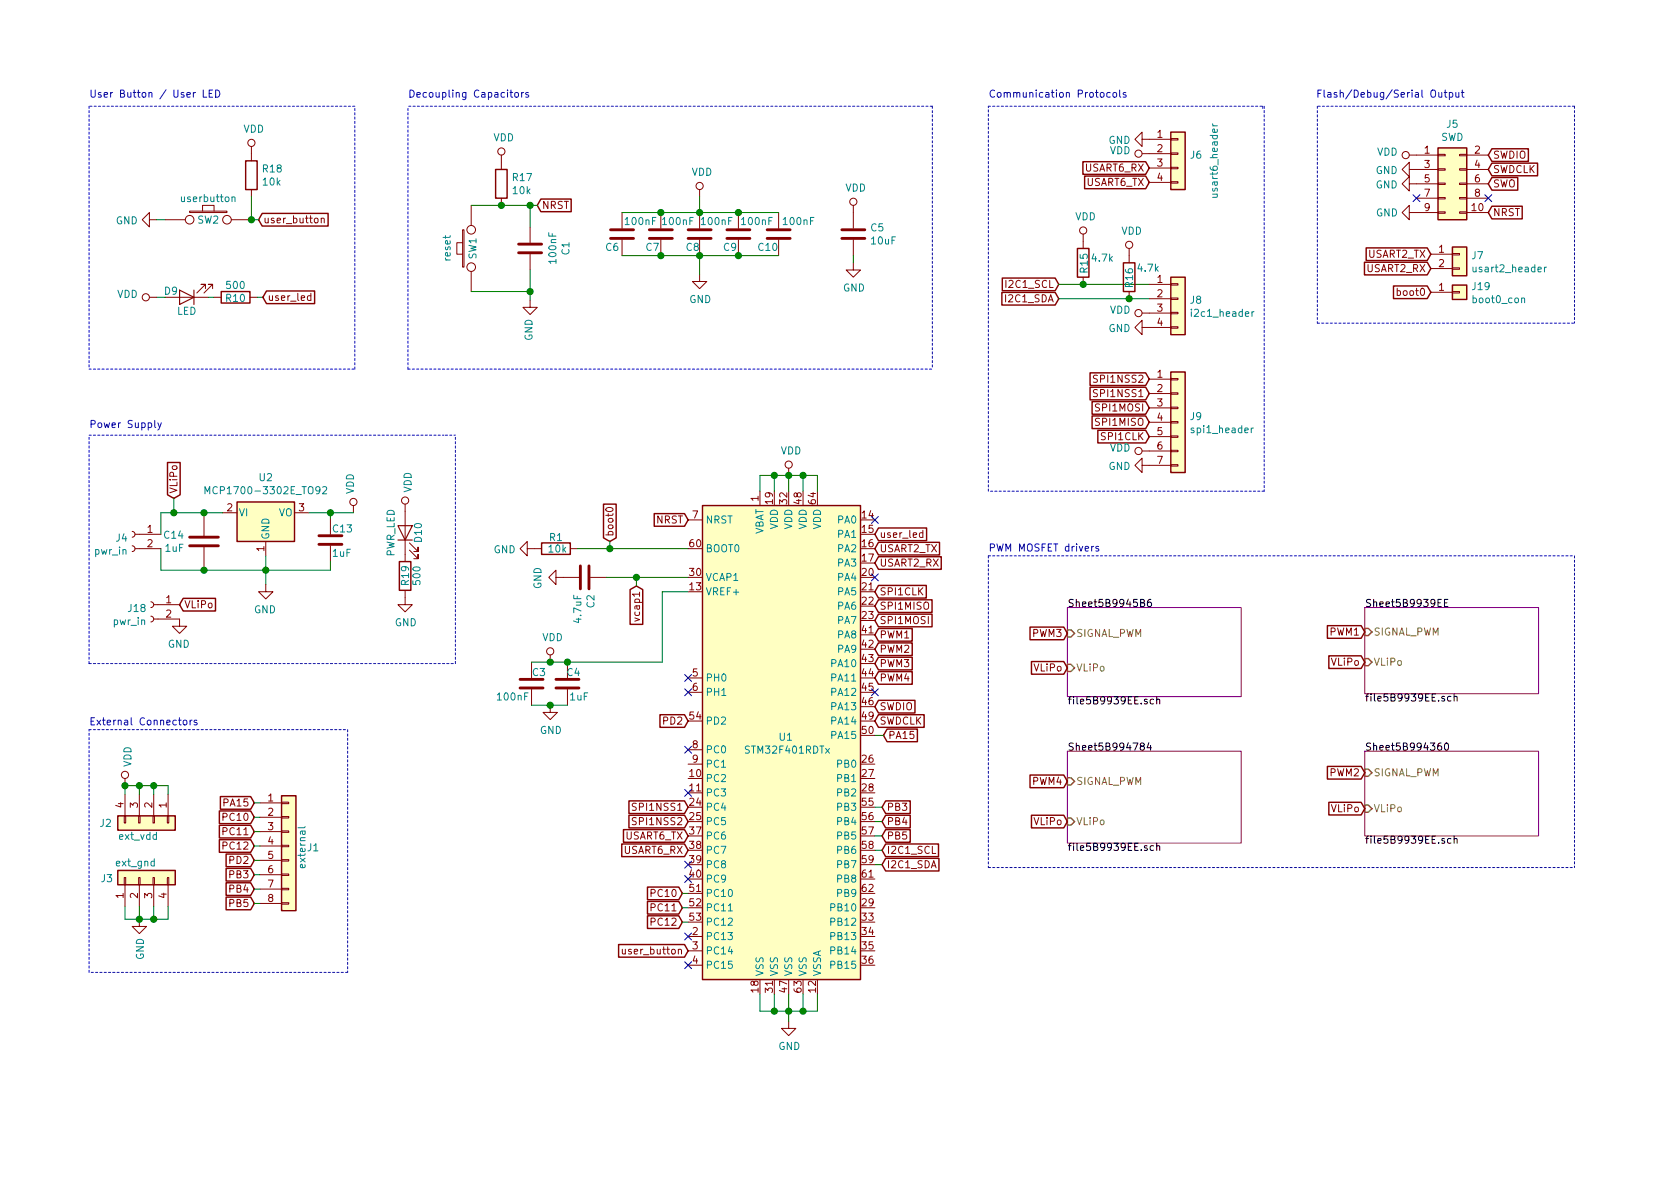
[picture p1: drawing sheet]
EESchema Schematic File Version 4
LIBS:protoboard-cache
EELAYER 26 0
EELAYER END
$Descr A4 11693 8268
encoding utf-8
Sheet 1 5
Title "Arm Cortex M4 Development Board"
Date "2018-10-19"
Rev "03"
Comp "Rafael Bachmann"
Comment1 ""
Comment2 ""
Comment3 ""
Comment4 ""
$EndDescr
$Comp
L MCU_ST_STM32F4:STM32F401RDTx U1
U 1 1
P 5490 5110
F 0 "U1" H 5470 5100 50  0000 C CNN
F 1 "STM32F401RDTx" H 5480 5010 50  0000 C CNN
F 2 "Package_QFP:LQFP-64_10x10mm_P0.5mm" H 4890 3410 50  0001 R CNN
F 3 "http://www.st.com/st-web-ui/static/active/en/resource/technical/document/datasheet/DM00102166.pdf" H 5490 5110 50  0001 C CNN
	1    5490 5110
	1    0    0    -1  
$EndComp
$Comp
L power:VDD #PWR015
U 1 1
P 4870 1360
F 0 "#PWR015" H 4870 1210 50  0001 C CNN
F 1 "VDD" H 4887 1533 50  0000 C CNN
F 2 "" H 4870 1360 50  0001 C CNN
F 3 "" H 4870 1360 50  0001 C CNN
	1    4870 1360
	1    0    0    -1  
$EndComp
$Comp
L Device:C C6
U 1 1
P 4330 1620
F 0 "C6" H 4210 1530 50  0000 L CNN
F 1 "100nF" H 4340 1710 50  0000 L CNN
F 2 "Capacitor_SMD:C_0603_1608Metric" H 4368 1470 50  0001 C CNN
F 3 "~" H 4330 1620 50  0001 C CNN
	1    4330 1620
	1    0    0    -1  
$EndComp
$Comp
L Device:C C7
U 1 1
P 4600 1620
F 0 "C7" H 4490 1530 50  0000 L CNN
F 1 "100nF" H 4600 1710 50  0000 L CNN
F 2 "Capacitor_SMD:C_0603_1608Metric" H 4638 1470 50  0001 C CNN
F 3 "~" H 4600 1620 50  0001 C CNN
	1    4600 1620
	1    0    0    -1  
$EndComp
$Comp
L Device:C C8
U 1 1
P 4870 1620
F 0 "C8" H 4770 1530 50  0000 L CNN
F 1 "100nF" H 4870 1710 50  0000 L CNN
F 2 "Capacitor_SMD:C_0603_1608Metric" H 4908 1470 50  0001 C CNN
F 3 "~" H 4870 1620 50  0001 C CNN
	1    4870 1620
	1    0    0    -1  
$EndComp
$Comp
L Device:C C9
U 1 1
P 5140 1620
F 0 "C9" H 5030 1530 50  0000 L CNN
F 1 "100nF" H 5150 1710 50  0000 L CNN
F 2 "Capacitor_SMD:C_0603_1608Metric" H 5178 1470 50  0001 C CNN
F 3 "~" H 5140 1620 50  0001 C CNN
	1    5140 1620
	1    0    0    -1  
$EndComp
$Comp
L Device:C C5
U 1 1
P 5940 1620
F 0 "C5" H 6055 1666 50  0000 L CNN
F 1 "10uF" H 6055 1575 50  0000 L CNN
F 2 "Capacitor_SMD:C_0603_1608Metric" H 5978 1470 50  0001 C CNN
F 3 "~" H 5940 1620 50  0001 C CNN
	1    5940 1620
	1    0    0    -1  
$EndComp
$Comp
L power:VDD #PWR07
U 1 1
P 5940 1470
F 0 "#PWR07" H 5940 1320 50  0001 C CNN
F 1 "VDD" H 5957 1643 50  0000 C CNN
F 2 "" H 5940 1470 50  0001 C CNN
F 3 "" H 5940 1470 50  0001 C CNN
	1    5940 1470
	1    0    0    -1  
$EndComp
$Comp
L power:GND #PWR08
U 1 1
P 5940 1820
F 0 "#PWR08" H 5940 1570 50  0001 C CNN
F 1 "GND" H 5945 1647 50  0000 C CNN
F 2 "" H 5940 1820 50  0001 C CNN
F 3 "" H 5940 1820 50  0001 C CNN
	1    5940 1820
	1    0    0    -1  
$EndComp
$Comp
L Device:C C10
U 1 1
P 5420 1620
F 0 "C10" H 5270 1530 50  0000 L CNN
F 1 "100nF" H 5440 1710 50  0000 L CNN
F 2 "Capacitor_SMD:C_0603_1608Metric" H 5458 1470 50  0001 C CNN
F 3 "~" H 5420 1620 50  0001 C CNN
	1    5420 1620
	1    0    0    -1  
$EndComp
$Comp
L Device:C C3
U 1 1
P 3700 4750
F 0 "C3" H 3700 4830 50  0000 L CNN
F 1 "100nF" H 3450 4660 50  0000 L CNN
F 2 "Capacitor_SMD:C_0603_1608Metric" H 3738 4600 50  0001 C CNN
F 3 "~" H 3700 4750 50  0001 C CNN
	1    3700 4750
	1    0    0    -1  
$EndComp
$Comp
L Device:C C4
U 1 1
P 3950 4750
F 0 "C4" H 3940 4830 50  0000 L CNN
F 1 "1uF" H 3960 4660 50  0000 L CNN
F 2 "Capacitor_SMD:C_0603_1608Metric" H 3988 4600 50  0001 C CNN
F 3 "~" H 3950 4750 50  0001 C CNN
	1    3950 4750
	1    0    0    -1  
$EndComp
$Comp
L Device:C C2
U 1 1
P 4070 4010
F 0 "C2" H 4185 4056 50  0000 L CNN
F 1 "4.7uF" H 4185 3965 50  0000 L CNN
F 2 "Capacitor_SMD:C_0805_2012Metric" H 4108 3860 50  0001 C CNN
F 3 "~" H 4070 4010 50  0001 C CNN
	1    4070 4010
	0    1    1    0   
$EndComp
$Comp
L power:GND #PWR03
U 1 1
P 3920 4010
F 0 "#PWR03" H 3920 3760 50  0001 C CNN
F 1 "GND" H 3925 3837 50  0000 C CNN
F 2 "" H 3920 4010 50  0001 C CNN
F 3 "" H 3920 4010 50  0001 C CNN
	1    3920 4010
	0    1    1    0   
$EndComp
$Comp
L power:GND #PWR01
U 1 1
P 3690 2080
F 0 "#PWR01" H 3690 1830 50  0001 C CNN
F 1 "GND" V 3695 1952 50  0000 R CNN
F 2 "" H 3690 2080 50  0001 C CNN
F 3 "" H 3690 2080 50  0001 C CNN
	1    3690 2080
	-1   0    0    -1  
$EndComp
$Comp
L Device:R R1
U 1 1
P 3870 3810
F 0 "R1" V 3790 3810 50  0000 C CNN
F 1 "10k" V 3870 3820 50  0000 C CNN
F 2 "Resistor_SMD:R_0805_2012Metric" V 3800 3810 50  0001 C CNN
F 3 "~" H 3870 3810 50  0001 C CNN
	1    3870 3810
	0    1    1    0   
$EndComp
$Comp
L power:GND #PWR06
U 1 1
P 3720 3810
F 0 "#PWR06" H 3720 3560 50  0001 C CNN
F 1 "GND" V 3725 3682 50  0000 R CNN
F 2 "" H 3720 3810 50  0001 C CNN
F 3 "" H 3720 3810 50  0001 C CNN
	1    3720 3810
	0    1    1    0   
$EndComp
Text GLabel 6090 5010 2    50   Input ~ 0
SWDCLK
Text GLabel 6090 4910 2    50   Input ~ 0
SWDIO
Text GLabel 4790 3610 0    50   Input ~ 0
NRST
Text GLabel 3740 1420 2    50   Input ~ 0
NRST
$Comp
L freetronics_schematic:SW_PUSHBUTTON SW1
U 1 1
P 3280 1720
F 0 "SW1" H 3280 1710 50  0000 C CNN
F 1 "reset" H 3280 1890 50  0000 C CNN
F 2 "Button_Switch_THT:Push_E-Switch_KS01Q01" H 3280 1720 60  0001 C CNN
F 3 "" H 3280 1720 60  0000 C CNN
	1    3280 1720
	0    -1   1    0   
$EndComp
$Comp
L Device:C C1
U 1 1
P 3690 1720
F 0 "C1" V 3438 1720 50  0000 C CNN
F 1 "100nF" V 3529 1720 50  0000 C CNN
F 2 "Capacitor_SMD:C_0603_1608Metric" H 3728 1570 50  0001 C CNN
F 3 "~" H 3690 1720 50  0001 C CNN
	1    3690 1720
	-1   0    0    -1  
$EndComp
$Comp
L Connector_Generic:Conn_01x02 J7
U 1 1
P 10160 1760
F 0 "J7" H 10239 1752 50  0000 L CNN
F 1 "usart2_header" H 10239 1661 50  0000 L CNN
F 2 "Connector_PinHeader_2.54mm:PinHeader_1x02_P2.54mm_Vertical" H 10160 1760 50  0001 C CNN
F 3 "~" H 10160 1760 50  0001 C CNN
	1    10160 1760
	1    0    0    -1  
$EndComp
Text GLabel 6090 3910 2    50   Input ~ 0
USART2_RX
Text GLabel 6090 3810 2    50   Input ~ 0
USART2_TX
Text GLabel 9960 1860 0    50   Input ~ 0
USART2_RX
Text GLabel 9960 1760 0    50   Input ~ 0
USART2_TX
Text GLabel 6090 4110 2    50   Input ~ 0
SPI1CLK
Text GLabel 6090 4210 2    50   Input ~ 0
SPI1MISO
Text GLabel 6090 4310 2    50   Input ~ 0
SPI1MOSI
Text GLabel 4790 5710 0    50   Input ~ 0
SPI1NSS2
Text GLabel 4790 5610 0    50   Input ~ 0
SPI1NSS1
Text GLabel 8000 2730 0    50   Input ~ 0
SPI1NSS1
Text GLabel 8000 3030 0    50   Input ~ 0
SPI1CLK
Text GLabel 8000 2930 0    50   Input ~ 0
SPI1MISO
Text GLabel 8000 2830 0    50   Input ~ 0
SPI1MOSI
Text GLabel 8000 2630 0    50   Input ~ 0
SPI1NSS2
Text GLabel 4790 5910 0    50   Input ~ 0
USART6_RX
Text GLabel 4790 5810 0    50   Input ~ 0
USART6_TX
Text GLabel 8000 1260 0    50   Input ~ 0
USART6_TX
Text GLabel 8000 1160 0    50   Input ~ 0
USART6_RX
$Sheet
S 9500 4220 1210 600 
U 5B9939EF
F0 "Sheet5B9939EE" 50
F1 "file5B9939EE.sch" 50
F2 "SIGNAL_PWM" I L 9500 4390 50 
F3 "VLiPo" I L 9500 4600 50 
$EndSheet
$Sheet
S 9500 5220 1210 590 
U 5B994361
F0 "Sheet5B994360" 50
F1 "file5B9939EE.sch" 50
F2 "SIGNAL_PWM" I L 9500 5370 50 
F3 "VLiPo" I L 9500 5620 50 
$EndSheet
$Sheet
S 7430 4220 1210 620 
U 5B9945B7
F0 "Sheet5B9945B6" 50
F1 "file5B9939EE.sch" 50
F2 "SIGNAL_PWM" I L 7430 4400 50 
F3 "VLiPo" I L 7430 4640 50 
$EndSheet
$Sheet
S 7430 5220 1210 640 
U 5B994785
F0 "Sheet5B994784" 50
F1 "file5B9939EE.sch" 50
F2 "SIGNAL_PWM" I L 7430 5430 50 
F3 "VLiPo" I L 7430 5710 50 
$EndSheet
Text GLabel 9500 4600 0    50   Input ~ 0
VLiPo
Text GLabel 9500 5620 0    50   Input ~ 0
VLiPo
Text GLabel 7430 4640 0    50   Input ~ 0
VLiPo
Text GLabel 7430 5710 0    50   Input ~ 0
VLiPo
Text GLabel 6090 4410 2    50   Input ~ 0
PWM1
Text GLabel 6090 4510 2    50   Input ~ 0
PWM2
Text GLabel 6090 4610 2    50   Input ~ 0
PWM3
Text GLabel 6090 4710 2    50   Input ~ 0
PWM4
Text GLabel 9500 4390 0    50   Input ~ 0
PWM1
Text GLabel 9500 5370 0    50   Input ~ 0
PWM2
Text GLabel 7430 4400 0    50   Input ~ 0
PWM3
Text GLabel 7430 5430 0    50   Input ~ 0
PWM4
Text GLabel 6140 6010 2    50   Input ~ 0
I2C1_SDA
Text GLabel 6140 5910 2    50   Input ~ 0
I2C1_SCL
$Comp
L power:VDD #PWR09
U 1 1
P 870 5460
F 0 "#PWR09" H 870 5310 50  0001 C CNN
F 1 "VDD" V 888 5587 50  0000 L CNN
F 2 "" H 870 5460 50  0001 C CNN
F 3 "" H 870 5460 50  0001 C CNN
	1    870  5460
	1    0    0    -1  
$EndComp
$Comp
L Connector_Generic:Conn_01x04 J2
U 1 1
P 1070 5720
F 0 "J2" V 1070 5340 50  0000 L CNN
F 1 "ext_vdd" V 1160 5470 50  0000 L CNN
F 2 "Connector_PinHeader_2.54mm:PinHeader_2x02_P2.54mm_Vertical" H 1070 5720 50  0001 C CNN
F 3 "~" H 1070 5720 50  0001 C CNN
	1    1070 5720
	0    1    1    0   
$EndComp
$Comp
L Connector_Generic:Conn_01x04 J3
U 1 1
P 970 6100
F 0 "J3" V 960 6280 50  0000 L CNN
F 1 "ext_gnd" V 1070 5980 50  0000 L CNN
F 2 "Connector_PinHeader_2.54mm:PinHeader_2x02_P2.54mm_Vertical" H 970 6100 50  0001 C CNN
F 3 "~" H 970 6100 50  0001 C CNN
	1    970  6100
	0    -1   -1   0   
$EndComp
$Comp
L Connector_Generic:Conn_01x08 J1
U 1 1
P 2010 5880
F 0 "J1" H 2180 5870 50  0000 C CNN
F 1 "external" V 2100 5870 50  0000 C CNN
F 2 "Connector_PinHeader_2.54mm:PinHeader_1x08_P2.54mm_Vertical" H 2010 5880 50  0001 C CNN
F 3 "~" H 2010 5880 50  0001 C CNN
	1    2010 5880
	1    0    0    -1  
$EndComp
$Comp
L power:GND #PWR0101
U 1 1
P 970 6390
F 0 "#PWR0101" H 970 6140 50  0001 C CNN
F 1 "GND" V 975 6262 50  0000 R CNN
F 2 "" H 970 6390 50  0001 C CNN
F 3 "" H 970 6390 50  0001 C CNN
	1    970  6390
	1    0    0    -1  
$EndComp
$Comp
L power:GND #PWR017
U 1 1
P 4870 1900
F 0 "#PWR017" H 4870 1650 50  0001 C CNN
F 1 "GND" H 4875 1727 50  0000 C CNN
F 2 "" H 4870 1900 50  0001 C CNN
F 3 "" H 4870 1900 50  0001 C CNN
	1    4870 1900
	1    0    0    -1  
$EndComp
Wire Wire Line
	6090 5910 6140 5910
Wire Wire Line
	6090 6010 6140 6010
Text GLabel 7370 1970 0    50   Input ~ 0
I2C1_SCL
Text GLabel 7370 2070 0    50   Input ~ 0
I2C1_SDA
Wire Wire Line
	5940 1820 5940 1770
NoConn ~ 6090 4810
NoConn ~ 6090 4010
NoConn ~ 6090 3610
NoConn ~ 4790 4810
NoConn ~ 4790 5510
NoConn ~ 4790 4710
NoConn ~ 4790 5210
Text GLabel 6090 3710 2    50   Input ~ 0
user_led
$Comp
L Device:R R10
U 1 1
P 1640 2060
F 0 "R10" V 1630 2060 50  0000 C CNN
F 1 "500" V 1720 2060 50  0000 C CNN
F 2 "Resistor_SMD:R_0805_2012Metric" V 1570 2060 50  0001 C CNN
F 3 "~" H 1640 2060 50  0001 C CNN
	1    1640 2060
	0    -1   -1   0   
$EndComp
$Comp
L Device:LED D9
U 1 1
P 1300 2060
F 0 "D9" H 1410 2020 50  0000 C CNN
F 1 "LED" H 1300 2160 50  0000 C CNN
F 2 "LED_SMD:LED_0805_2012Metric" H 1300 2060 50  0001 C CNN
F 3 "~" H 1300 2060 50  0001 C CNN
	1    1300 2060
	-1   0    0    1   
$EndComp
$Comp
L power:GND #PWR0110
U 1 1
P 1090 1520
F 0 "#PWR0110" H 1090 1270 50  0001 C CNN
F 1 "GND" V 1095 1392 50  0000 R CNN
F 2 "" H 1090 1520 50  0001 C CNN
F 3 "" H 1090 1520 50  0001 C CNN
	1    1090 1520
	0    1    1    0   
$EndComp
Wire Wire Line
	1090 1520 1150 1520
Text GLabel 1800 1520 2    50   Input ~ 0
user_button
Text GLabel 4790 6610 0    50   Input ~ 0
user_button
Text GLabel 1770 6280 0    50   Input ~ 0
PB5
Text GLabel 1770 6180 0    50   Input ~ 0
PB4
Text GLabel 1770 6080 0    50   Input ~ 0
PB3
Text GLabel 1770 5980 0    50   Input ~ 0
PD2
Text GLabel 1770 5880 0    50   Input ~ 0
PC12
Text GLabel 1770 5780 0    50   Input ~ 0
PC11
Text GLabel 1770 5680 0    50   Input ~ 0
PC10
Text GLabel 1770 5580 0    50   Input ~ 0
PA15
Wire Wire Line
	1810 6280 1770 6280
Wire Wire Line
	1770 6180 1810 6180
Wire Wire Line
	1810 6080 1770 6080
Wire Wire Line
	1770 5980 1810 5980
Wire Wire Line
	1810 5880 1770 5880
Wire Wire Line
	1770 5780 1810 5780
Wire Wire Line
	1810 5680 1770 5680
Wire Wire Line
	1770 5580 1810 5580
Text GLabel 6140 5810 2    50   Input ~ 0
PB5
Text GLabel 6140 5710 2    50   Input ~ 0
PB4
Text GLabel 6140 5610 2    50   Input ~ 0
PB3
Wire Wire Line
	6140 5610 6090 5610
Wire Wire Line
	6090 5710 6140 5710
Wire Wire Line
	6140 5810 6090 5810
Text GLabel 4790 5010 0    50   Input ~ 0
PD2
Text GLabel 4750 6410 0    50   Input ~ 0
PC12
Text GLabel 4750 6310 0    50   Input ~ 0
PC11
Text GLabel 4750 6210 0    50   Input ~ 0
PC10
Wire Wire Line
	4750 6410 4790 6410
Wire Wire Line
	4790 6310 4750 6310
Wire Wire Line
	4750 6210 4790 6210
Text GLabel 6150 5110 2    50   Input ~ 0
PA15
Wire Wire Line
	6150 5110 6090 5110
$Comp
L Regulator_Linear:MCP1700-3302E_TO92 U2
U 1 1
P 1850 3560
F 0 "U2" H 1850 3318 50  0000 C CNN
F 1 "MCP1700-3302E_TO92" H 1850 3409 50  0000 C CNN
F 2 "teensy:mcp1700" H 1850 3360 50  0001 C CIN
F 3 "http://ww1.microchip.com/downloads/en/DeviceDoc/20001826C.pdf" H 1850 3560 50  0001 C CNN
	1    1850 3560
	1    0    0    1   
$EndComp
Wire Wire Line
	1850 3860 1850 3960
$Comp
L Connector:Conn_01x02_Female J4
U 1 1
P 920 3710
F 0 "J4" H 947 3686 50  0000 L CNN
F 1 "pwr_in" H 947 3595 50  0000 L CNN
F 2 "Connector_PinHeader_2.54mm:PinHeader_1x02_P2.54mm_Vertical" H 920 3710 50  0001 C CNN
F 3 "~" H 920 3710 50  0001 C CNN
	1    920  3710
	-1   0    0    -1  
$EndComp
$Comp
L Device:C C13
U 1 1
P 2300 3750
F 0 "C13" H 2140 3830 50  0000 L CNN
F 1 "1uF" H 2150 3660 50  0000 L CNN
F 2 "Capacitor_SMD:C_0603_1608Metric" H 2338 3600 50  0001 C CNN
F 3 "~" H 2300 3750 50  0001 C CNN
	1    2300 3750
	-1   0    0    -1  
$EndComp
Wire Wire Line
	2300 3960 1850 3960
Connection ~ 1850 3960
Wire Wire Line
	1850 3960 1850 4060
$Comp
L power:VDD #PWR0111
U 1 1
P 2460 3560
F 0 "#PWR0111" H 2460 3410 50  0001 C CNN
F 1 "VDD" V 2478 3687 50  0000 L CNN
F 2 "" H 2460 3560 50  0001 C CNN
F 3 "" H 2460 3560 50  0001 C CNN
	1    2460 3560
	-1   0    0    -1  
$EndComp
$Comp
L power:GND #PWR0112
U 1 1
P 1850 4060
F 0 "#PWR0112" H 1850 3810 50  0001 C CNN
F 1 "GND" H 1855 3887 50  0000 C CNN
F 2 "" H 1850 4060 50  0001 C CNN
F 3 "" H 1850 4060 50  0001 C CNN
	1    1850 4060
	-1   0    0    -1  
$EndComp
$Comp
L Device:R R15
U 1 1
P 7540 1820
F 0 "R15" V 7530 1900 50  0000 R CNN
F 1 "4.7k" H 7490 1790 50  0000 R CNN
F 2 "Resistor_SMD:R_0805_2012Metric" V 7470 1820 50  0001 C CNN
F 3 "~" H 7540 1820 50  0001 C CNN
	1    7540 1820
	-1   0    0    1   
$EndComp
Wire Wire Line
	7370 1970 7540 1970
Wire Wire Line
	7540 1970 8000 1970
Connection ~ 7540 1970
$Comp
L Device:R R16
U 1 1
P 7860 1920
F 0 "R16" V 7860 1990 50  0000 R CNN
F 1 "4.7k" H 8075 1985 50  0000 R CNN
F 2 "Resistor_SMD:R_0805_2012Metric" V 7790 1920 50  0001 C CNN
F 3 "~" H 7860 1920 50  0001 C CNN
	1    7860 1920
	1    0    0    -1  
$EndComp
$Comp
L power:VDD #PWR010
U 1 1
P 7540 1670
F 0 "#PWR010" H 7540 1520 50  0001 C CNN
F 1 "VDD" H 7557 1843 50  0000 C CNN
F 2 "" H 7540 1670 50  0001 C CNN
F 3 "" H 7540 1670 50  0001 C CNN
	1    7540 1670
	1    0    0    -1  
$EndComp
$Comp
L power:VDD #PWR012
U 1 1
P 7860 1770
F 0 "#PWR012" H 7860 1620 50  0001 C CNN
F 1 "VDD" H 7878 1943 50  0000 C CNN
F 2 "" H 7860 1770 50  0001 C CNN
F 3 "" H 7860 1770 50  0001 C CNN
	1    7860 1770
	1    0    0    -1  
$EndComp
Wire Notes Line
	620  4610 620  3020
Wire Notes Line
	620  3020 3090 3020
Wire Notes Line
	6490 730  2840 730 
Wire Notes Line
	8800 730  8800 3410
Wire Notes Line
	8800 3410 6880 3410
Wire Notes Line
	6880 3410 6880 730 
Wire Notes Line
	6880 730  8790 730 
Wire Notes Line
	8790 730  8790 750 
Wire Notes Line
	10960 3860 10960 6030
Wire Notes Line
	620  5070 2420 5070
Wire Notes Line
	2420 5070 2420 6760
Wire Notes Line
	2420 6760 620  6760
Wire Notes Line
	620  6760 620  5070
Wire Wire Line
	7370 2070 7860 2070
Connection ~ 7860 2070
Wire Wire Line
	7860 2070 8000 2070
NoConn ~ 4790 6010
NoConn ~ 4790 6110
NoConn ~ 4790 6510
NoConn ~ 4790 6710
$Comp
L power:VDD #PWR013
U 1 1
P 5490 3300
F 0 "#PWR013" H 5490 3150 50  0001 C CNN
F 1 "VDD" H 5507 3473 50  0000 C CNN
F 2 "" H 5490 3300 50  0001 C CNN
F 3 "" H 5490 3300 50  0001 C CNN
	1    5490 3300
	1    0    0    -1  
$EndComp
Wire Wire Line
	5490 3300 5390 3300
Wire Wire Line
	5290 3300 5290 3410
Wire Wire Line
	5390 3410 5390 3300
Connection ~ 5390 3300
Wire Wire Line
	5390 3300 5290 3300
Wire Wire Line
	5490 3300 5490 3410
Connection ~ 5490 3300
Wire Wire Line
	5490 3300 5590 3300
Wire Wire Line
	5590 3300 5590 3410
Wire Wire Line
	5590 3300 5690 3300
Wire Wire Line
	5690 3300 5690 3410
Connection ~ 5590 3300
$Comp
L freetronics_schematic:CAP C14
U 1 1
P 1420 3760
F 0 "C14" H 1555 3806 50  0000 L CNN
F 1 "1uF" H 1555 3715 50  0000 L CNN
F 2 "Capacitor_SMD:C_0603_1608Metric" H 1420 3760 60  0001 C CNN
F 3 "" H 1420 3760 60  0000 C CNN
	1    1420 3760
	-1   0    0    -1  
$EndComp
Wire Wire Line
	1420 3560 1210 3560
Wire Wire Line
	1120 3960 1420 3960
Wire Wire Line
	1420 3960 1850 3960
Connection ~ 1420 3960
Wire Wire Line
	3690 2020 3690 2080
Wire Wire Line
	3690 2020 3280 2020
Wire Wire Line
	3690 2020 3690 1870
Connection ~ 3690 2020
Wire Wire Line
	3690 1570 3690 1420
Wire Wire Line
	3690 1420 3490 1420
Wire Notes Line
	10960 730  9170 730 
Text Notes 9160 680  0    50   ~ 0
Flash/Debug/Serial Output
Text Notes 6880 680  0    50   ~ 0
Communication Protocols
Text Notes 2840 680  0    50   ~ 0
Decoupling Capacitors
Wire Notes Line
	620  730  620  2560
Wire Notes Line
	620  2560 2470 2560
Wire Notes Line
	2470 2560 2470 730 
Wire Notes Line
	2470 730  620  730 
Text Notes 620  680  0    50   ~ 0
User Button / User LED
Text Notes 620  2980 0    50   ~ 0
Power Supply
Text Notes 620  5050 0    50   ~ 0
External Connectors
Text Notes 6880 3840 0    50   ~ 0
PWM MOSFET drivers
$Comp
L power:VDD #PWR0105
U 1 1
P 3830 4600
F 0 "#PWR0105" H 3830 4450 50  0001 C CNN
F 1 "VDD" H 3847 4773 50  0000 C CNN
F 2 "" H 3830 4600 50  0001 C CNN
F 3 "" H 3830 4600 50  0001 C CNN
	1    3830 4600
	1    0    0    -1  
$EndComp
Wire Notes Line
	6490 730  6490 2560
Wire Notes Line
	2840 2560 6500 2560
Wire Notes Line
	2840 2560 2840 730 
$Comp
L Connector_Generic:Conn_02x05_Odd_Even J5
U 1 1
P 10060 1270
F 0 "J5" H 10110 1687 50  0000 C CNN
F 1 "SWD" H 10110 1596 50  0000 C CNN
F 2 "Connector_PinSocket_2.54mm:PinSocket_2x05_P2.54mm_Vertical" H 10060 1270 50  0001 C CNN
F 3 "~" H 10060 1270 50  0001 C CNN
	1    10060 1270
	1    0    0    -1  
$EndComp
$Comp
L power:GND #PWR014
U 1 1
P 9860 1170
F 0 "#PWR014" H 9860 920 50  0001 C CNN
F 1 "GND" V 9865 1042 50  0000 R CNN
F 2 "" H 9860 1170 50  0001 C CNN
F 3 "" H 9860 1170 50  0001 C CNN
	1    9860 1170
	0    1    1    0   
$EndComp
$Comp
L power:GND #PWR016
U 1 1
P 9860 1270
F 0 "#PWR016" H 9860 1020 50  0001 C CNN
F 1 "GND" V 9865 1142 50  0000 R CNN
F 2 "" H 9860 1270 50  0001 C CNN
F 3 "" H 9860 1270 50  0001 C CNN
	1    9860 1270
	0    1    1    0   
$EndComp
Text GLabel 10360 1170 2    50   Input ~ 0
SWDCLK
Text GLabel 10360 1070 2    50   Input ~ 0
SWDIO
$Comp
L power:VDD #PWR02
U 1 1
P 9860 1070
F 0 "#PWR02" H 9860 920 50  0001 C CNN
F 1 "VDD" V 9878 1197 50  0000 L CNN
F 2 "" H 9860 1070 50  0001 C CNN
F 3 "" H 9860 1070 50  0001 C CNN
	1    9860 1070
	0    -1   -1   0   
$EndComp
$Comp
L Connector_Generic:Conn_01x07 J9
U 1 1
P 8200 2930
F 0 "J9" H 8279 2972 50  0000 L CNN
F 1 "spi1_header" H 8279 2881 50  0000 L CNN
F 2 "Connector_PinHeader_2.54mm:PinHeader_1x07_P2.54mm_Vertical" H 8200 2930 50  0001 C CNN
F 3 "~" H 8200 2930 50  0001 C CNN
	1    8200 2930
	1    0    0    -1  
$EndComp
$Comp
L power:GND #PWR027
U 1 1
P 8000 3230
F 0 "#PWR027" H 8000 2980 50  0001 C CNN
F 1 "GND" V 8005 3102 50  0000 R CNN
F 2 "" H 8000 3230 50  0001 C CNN
F 3 "" H 8000 3230 50  0001 C CNN
	1    8000 3230
	0    1    1    0   
$EndComp
$Comp
L power:VDD #PWR026
U 1 1
P 8000 3130
F 0 "#PWR026" H 8000 2980 50  0001 C CNN
F 1 "VDD" V 8018 3257 50  0000 L CNN
F 2 "" H 8000 3130 50  0001 C CNN
F 3 "" H 8000 3130 50  0001 C CNN
	1    8000 3130
	0    -1   -1   0   
$EndComp
$Comp
L Connector_Generic:Conn_01x04 J8
U 1 1
P 8200 2070
F 0 "J8" H 8279 2062 50  0000 L CNN
F 1 "i2c1_header" H 8279 1971 50  0000 L CNN
F 2 "Connector_PinHeader_2.54mm:PinHeader_1x04_P2.54mm_Vertical" H 8200 2070 50  0001 C CNN
F 3 "~" H 8200 2070 50  0001 C CNN
	1    8200 2070
	1    0    0    -1  
$EndComp
$Comp
L power:GND #PWR025
U 1 1
P 8000 2270
F 0 "#PWR025" H 8000 2020 50  0001 C CNN
F 1 "GND" V 8005 2142 50  0000 R CNN
F 2 "" H 8000 2270 50  0001 C CNN
F 3 "" H 8000 2270 50  0001 C CNN
	1    8000 2270
	0    1    1    0   
$EndComp
$Comp
L power:VDD #PWR024
U 1 1
P 8000 2170
F 0 "#PWR024" H 8000 2020 50  0001 C CNN
F 1 "VDD" V 8018 2297 50  0000 L CNN
F 2 "" H 8000 2170 50  0001 C CNN
F 3 "" H 8000 2170 50  0001 C CNN
	1    8000 2170
	0    -1   -1   0   
$EndComp
$Comp
L Connector_Generic:Conn_01x04 J6
U 1 1
P 8200 1060
F 0 "J6" H 8280 1052 50  0000 L CNN
F 1 "usart6_header" V 8450 740 50  0000 L CNN
F 2 "Connector_PinHeader_2.54mm:PinHeader_2x02_P2.54mm_Vertical" H 8200 1060 50  0001 C CNN
F 3 "~" H 8200 1060 50  0001 C CNN
	1    8200 1060
	1    0    0    -1  
$EndComp
$Comp
L power:GND #PWR018
U 1 1
P 8000 960
F 0 "#PWR018" H 8000 710 50  0001 C CNN
F 1 "GND" V 8005 832 50  0000 R CNN
F 2 "" H 8000 960 50  0001 C CNN
F 3 "" H 8000 960 50  0001 C CNN
	1    8000 960 
	0    1    1    0   
$EndComp
$Comp
L power:VDD #PWR019
U 1 1
P 8000 1060
F 0 "#PWR019" H 8000 910 50  0001 C CNN
F 1 "VDD" V 8018 1187 50  0000 L CNN
F 2 "" H 8000 1060 50  0001 C CNN
F 3 "" H 8000 1060 50  0001 C CNN
	1    8000 1060
	0    -1   -1   0   
$EndComp
Wire Wire Line
	2300 3960 2300 3900
Wire Wire Line
	2300 3600 2300 3560
Wire Wire Line
	2150 3560 2300 3560
Connection ~ 2300 3560
Wire Wire Line
	2460 3560 2300 3560
Wire Wire Line
	1120 3560 1120 3710
Wire Wire Line
	1120 3810 1120 3960
Wire Wire Line
	4790 4010 4430 4010
Wire Wire Line
	3700 4600 3830 4600
Connection ~ 3950 4600
Connection ~ 3830 4600
Wire Wire Line
	3830 4600 3950 4600
Wire Wire Line
	4610 4600 4610 4110
Wire Wire Line
	3950 4600 4610 4600
Wire Wire Line
	3700 4900 3830 4900
$Comp
L power:GND #PWR0102
U 1 1
P 3830 4900
F 0 "#PWR0102" H 3830 4650 50  0001 C CNN
F 1 "GND" H 3835 4727 50  0000 C CNN
F 2 "" H 3830 4900 50  0001 C CNN
F 3 "" H 3830 4900 50  0001 C CNN
	1    3830 4900
	1    0    0    -1  
$EndComp
Connection ~ 3830 4900
Wire Wire Line
	3830 4900 3950 4900
$Comp
L power:GND #PWR0103
U 1 1
P 5490 7100
F 0 "#PWR0103" H 5490 6850 50  0001 C CNN
F 1 "GND" H 5495 6927 50  0000 C CNN
F 2 "" H 5490 7100 50  0001 C CNN
F 3 "" H 5490 7100 50  0001 C CNN
	1    5490 7100
	1    0    0    -1  
$EndComp
Wire Wire Line
	5290 6910 5290 7030
Wire Wire Line
	5290 7030 5390 7030
Wire Wire Line
	5490 7030 5590 7030
Wire Wire Line
	5690 7030 5690 6910
Connection ~ 5490 7030
Wire Wire Line
	5590 6910 5590 7030
Connection ~ 5590 7030
Wire Wire Line
	5590 7030 5690 7030
Wire Wire Line
	5490 6910 5490 7030
Wire Wire Line
	5390 6910 5390 7030
Connection ~ 5390 7030
Wire Wire Line
	5390 7030 5490 7030
Wire Wire Line
	5490 7100 5490 7030
$Comp
L Device:R R17
U 1 1
P 3490 1270
F 0 "R17" H 3560 1316 50  0000 L CNN
F 1 "10k" H 3560 1225 50  0000 L CNN
F 2 "Resistor_SMD:R_0805_2012Metric" V 3420 1270 50  0001 C CNN
F 3 "~" H 3490 1270 50  0001 C CNN
	1    3490 1270
	1    0    0    -1  
$EndComp
Connection ~ 3490 1420
Wire Wire Line
	3490 1420 3280 1420
Wire Wire Line
	3740 1420 3690 1420
Connection ~ 3690 1420
$Comp
L power:VDD #PWR0104
U 1 1
P 3490 1120
F 0 "#PWR0104" H 3490 970 50  0001 C CNN
F 1 "VDD" H 3507 1293 50  0000 C CNN
F 2 "" H 3490 1120 50  0001 C CNN
F 3 "" H 3490 1120 50  0001 C CNN
	1    3490 1120
	1    0    0    -1  
$EndComp
Wire Notes Line
	9170 2240 10960 2240
Wire Notes Line
	9170 730  9170 2240
Wire Notes Line
	10960 730  10960 2240
Text GLabel 10360 1470 2    50   Input ~ 0
NRST
Wire Wire Line
	970  6390 870  6390
Wire Wire Line
	870  6390 870  6300
Wire Wire Line
	970  6300 970  6390
Connection ~ 970  6390
Wire Wire Line
	970  6390 1070 6390
Wire Wire Line
	1070 6390 1070 6300
Wire Wire Line
	1170 6300 1170 6390
Wire Wire Line
	1170 6390 1070 6390
Connection ~ 1070 6390
Wire Wire Line
	870  5460 870  5520
Wire Wire Line
	870  5460 970  5460
Wire Wire Line
	970  5460 970  5520
Connection ~ 870  5460
Wire Wire Line
	970  5460 1070 5460
Wire Wire Line
	1070 5460 1070 5520
Connection ~ 970  5460
Wire Wire Line
	1070 5460 1170 5460
Wire Wire Line
	1170 5460 1170 5520
Connection ~ 1070 5460
Wire Wire Line
	4610 4110 4790 4110
Text GLabel 4430 4070 3    50   Input ~ 0
vcap1
Wire Wire Line
	1420 3560 1550 3560
Connection ~ 1420 3560
Wire Wire Line
	4430 4070 4430 4010
Connection ~ 4430 4010
Wire Wire Line
	4430 4010 4220 4010
$Comp
L power:GND #PWR0106
U 1 1
P 9860 1470
F 0 "#PWR0106" H 9860 1220 50  0001 C CNN
F 1 "GND" V 9860 1265 50  0000 C CNN
F 2 "" H 9860 1470 50  0001 C CNN
F 3 "" H 9860 1470 50  0001 C CNN
	1    9860 1470
	0    1    1    0   
$EndComp
NoConn ~ 9860 1370
Text GLabel 10360 1270 2    50   Input ~ 0
SWO
NoConn ~ 10360 1370
Text GLabel 1210 3460 1    50   Input ~ 0
VLiPo
Wire Wire Line
	1210 3460 1210 3560
Connection ~ 1210 3560
Wire Wire Line
	1210 3560 1120 3560
$Comp
L Connector:Conn_01x02_Female J18
U 1 1
P 1050 4200
F 0 "J18" H 1077 4176 50  0000 L CNN
F 1 "pwr_in" H 1077 4085 50  0000 L CNN
F 2 "Connector_PinHeader_2.54mm:PinHeader_1x02_P2.54mm_Vertical" H 1050 4200 50  0001 C CNN
F 3 "~" H 1050 4200 50  0001 C CNN
	1    1050 4200
	-1   0    0    -1  
$EndComp
$Comp
L power:GND #PWR05
U 1 1
P 1250 4300
F 0 "#PWR05" H 1250 4050 50  0001 C CNN
F 1 "GND" H 1255 4127 50  0000 C CNN
F 2 "" H 1250 4300 50  0001 C CNN
F 3 "" H 1250 4300 50  0001 C CNN
	1    1250 4300
	-1   0    0    -1  
$EndComp
Text GLabel 1250 4200 2    50   Input ~ 0
VLiPo
$Comp
L Device:R R18
U 1 1
P 1750 1210
F 0 "R18" H 1820 1256 50  0000 L CNN
F 1 "10k" H 1820 1165 50  0000 L CNN
F 2 "Resistor_SMD:R_0805_2012Metric" V 1680 1210 50  0001 C CNN
F 3 "~" H 1750 1210 50  0001 C CNN
	1    1750 1210
	1    0    0    -1  
$EndComp
$Comp
L freetronics_schematic:SW_PUSHBUTTON SW2
U 1 1
P 1450 1520
F 0 "SW2" H 1450 1520 50  0000 C CNN
F 1 "userbutton" H 1450 1670 50  0000 C CNN
F 2 "Button_Switch_THT:Push_E-Switch_KS01Q01" H 1450 1520 60  0001 C CNN
F 3 "" H 1450 1520 60  0000 C CNN
	1    1450 1520
	-1   0    0    -1  
$EndComp
Wire Wire Line
	1750 1360 1750 1520
Wire Wire Line
	1750 1520 1800 1520
Connection ~ 1750 1520
$Comp
L power:VDD #PWR0107
U 1 1
P 1750 1060
F 0 "#PWR0107" H 1750 910 50  0001 C CNN
F 1 "VDD" H 1767 1233 50  0000 C CNN
F 2 "" H 1750 1060 50  0001 C CNN
F 3 "" H 1750 1060 50  0001 C CNN
	1    1750 1060
	1    0    0    -1  
$EndComp
Wire Wire Line
	4020 3810 4245 3810
Text GLabel 4245 3760 1    50   Input ~ 0
boot0
Wire Wire Line
	4245 3760 4245 3810
Connection ~ 4245 3810
Wire Wire Line
	4245 3810 4790 3810
$Comp
L Connector_Generic:Conn_01x01 J19
U 1 1
P 10160 2025
F 0 "J19" H 10240 2067 50  0000 L CNN
F 1 "boot0_con" H 10240 1976 50  0000 L CNN
F 2 "Connector_PinHeader_2.54mm:PinHeader_1x01_P2.54mm_Vertical" H 10160 2025 50  0001 C CNN
F 3 "~" H 10160 2025 50  0001 C CNN
	1    10160 2025
	1    0    0    -1  
$EndComp
Text GLabel 9960 2025 0    50   Input ~ 0
boot0
Wire Wire Line
	1090 2060 1150 2060
$Comp
L power:VDD #PWR04
U 1 1
P 1090 2060
F 0 "#PWR04" H 1090 1910 50  0001 C CNN
F 1 "VDD" V 1108 2187 50  0000 L CNN
F 2 "" H 1090 2060 50  0001 C CNN
F 3 "" H 1090 2060 50  0001 C CNN
	1    1090 2060
	0    -1   -1   0   
$EndComp
Wire Wire Line
	1450 2060 1490 2060
Wire Wire Line
	1830 2060 1790 2060
Text GLabel 1830 2060 2    50   Input ~ 0
user_led
$Comp
L Device:R R19
U 1 1
P 2820 4000
F 0 "R19" V 2820 4000 50  0000 C CNN
F 1 "500" V 2900 4000 50  0000 C CNN
F 2 "Resistor_SMD:R_0805_2012Metric" V 2750 4000 50  0001 C CNN
F 3 "~" H 2820 4000 50  0001 C CNN
	1    2820 4000
	1    0    0    -1  
$EndComp
$Comp
L Device:LED D10
U 1 1
P 2820 3700
F 0 "D10" H 2820 3610 50  0000 C CNN
F 1 "PWR_LED" H 2820 3800 50  0000 C CNN
F 2 "LED_SMD:LED_0805_2012Metric" H 2820 3700 50  0001 C CNN
F 3 "~" H 2820 3700 50  0001 C CNN
	1    2820 3700
	0    -1   -1   0   
$EndComp
$Comp
L power:VDD #PWR011
U 1 1
P 2820 3550
F 0 "#PWR011" H 2820 3400 50  0001 C CNN
F 1 "VDD" V 2838 3677 50  0000 L CNN
F 2 "" H 2820 3550 50  0001 C CNN
F 3 "" H 2820 3550 50  0001 C CNN
	1    2820 3550
	1    0    0    -1  
$EndComp
$Comp
L power:GND #PWR028
U 1 1
P 2820 4150
F 0 "#PWR028" H 2820 3900 50  0001 C CNN
F 1 "GND" H 2825 3977 50  0000 C CNN
F 2 "" H 2820 4150 50  0001 C CNN
F 3 "" H 2820 4150 50  0001 C CNN
	1    2820 4150
	1    0    0    -1  
$EndComp
Wire Wire Line
	4330 1770 4600 1770
Connection ~ 4600 1770
Wire Wire Line
	4870 1770 5140 1770
Connection ~ 4870 1770
Wire Wire Line
	5140 1770 5420 1770
Connection ~ 5140 1770
Wire Wire Line
	4330 1470 4600 1470
Wire Wire Line
	4600 1470 4870 1470
Connection ~ 4600 1470
Wire Wire Line
	4870 1470 5140 1470
Connection ~ 4870 1470
Wire Wire Line
	5140 1470 5420 1470
Connection ~ 5140 1470
Wire Wire Line
	4870 1360 4870 1470
Wire Wire Line
	4600 1770 4870 1770
Wire Wire Line
	4870 1900 4870 1770
Wire Notes Line
	6880 3860 10960 3860
Wire Notes Line
	6880 6030 10960 6030
Wire Notes Line
	6880 3860 6880 6030
Wire Notes Line
	620  4610 3160 4610
Wire Notes Line
	3170 4610 3170 3020
Wire Notes Line
	3100 3020 3170 3020
$EndSCHEMATC
